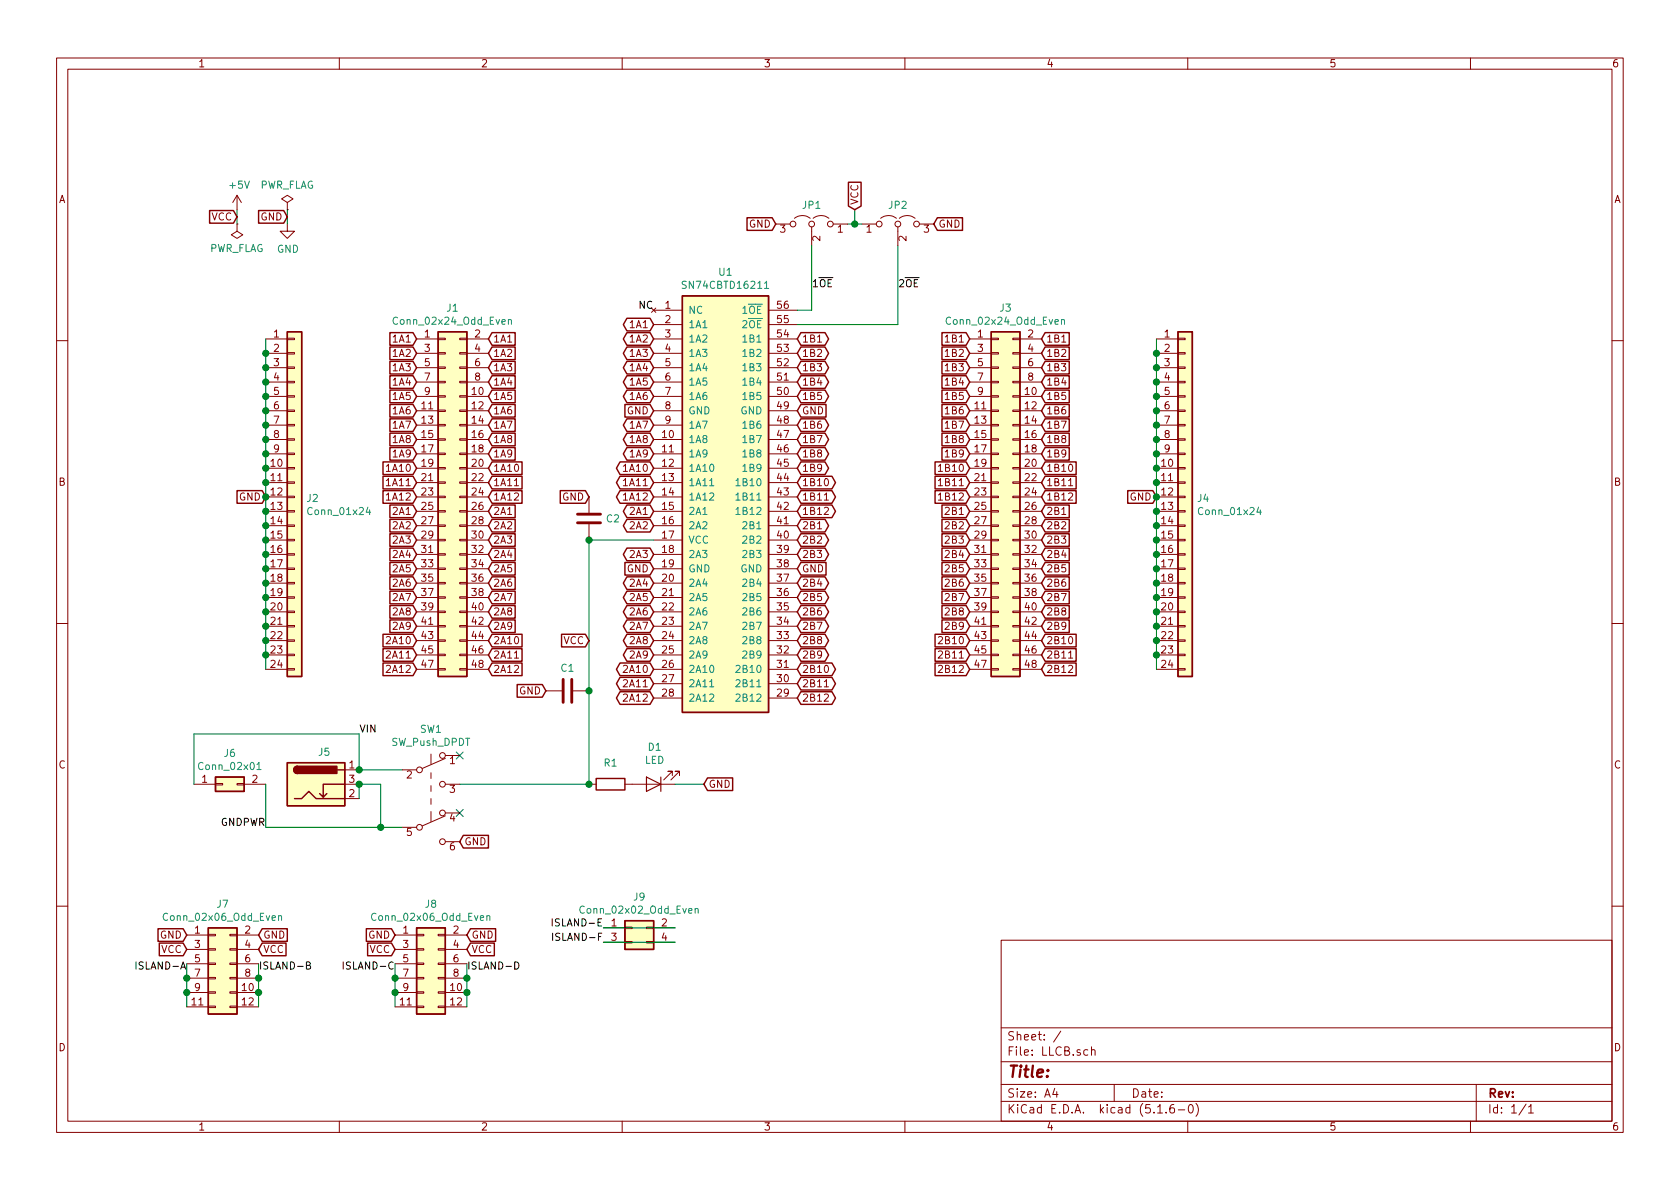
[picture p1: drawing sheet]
EESchema Schematic File Version 4
EELAYER 30 0
EELAYER END
$Descr A4 11693 8268
encoding utf-8
Sheet 1 1
Title ""
Date ""
Rev ""
Comp ""
Comment1 ""
Comment2 ""
Comment3 ""
Comment4 ""
$EndDescr
Text GLabel 4550 2250 0    50   BiDi ~ 0
1A1
Text GLabel 4550 2350 0    50   BiDi ~ 0
1A2
Text GLabel 4550 2450 0    50   BiDi ~ 0
1A3
Text GLabel 4550 2550 0    50   BiDi ~ 0
1A4
Text GLabel 4550 2650 0    50   BiDi ~ 0
1A5
Text GLabel 4550 2750 0    50   BiDi ~ 0
1A6
Text GLabel 4550 2850 0    50   Input ~ 0
GND
Text GLabel 4550 2950 0    50   BiDi ~ 0
1A7
Text GLabel 4550 3050 0    50   BiDi ~ 0
1A8
Text GLabel 4550 3150 0    50   BiDi ~ 0
1A9
Text GLabel 4550 3250 0    50   BiDi ~ 0
1A10
Text GLabel 4550 3350 0    50   BiDi ~ 0
1A11
Text GLabel 4550 3450 0    50   BiDi ~ 0
1A12
Text GLabel 4550 3550 0    50   BiDi ~ 0
2A1
Text GLabel 4550 3650 0    50   BiDi ~ 0
2A2
Text GLabel 4550 3850 0    50   BiDi ~ 0
2A3
Text GLabel 4550 4050 0    50   BiDi ~ 0
2A4
Text GLabel 4550 4150 0    50   BiDi ~ 0
2A5
Text GLabel 4550 4250 0    50   BiDi ~ 0
2A6
Text GLabel 4550 4350 0    50   BiDi ~ 0
2A7
Text GLabel 4550 4450 0    50   BiDi ~ 0
2A8
Text GLabel 4550 4550 0    50   BiDi ~ 0
2A9
Text GLabel 4550 4650 0    50   BiDi ~ 0
2A10
Text GLabel 4550 4750 0    50   BiDi ~ 0
2A11
Text GLabel 4550 4850 0    50   BiDi ~ 0
2A12
Text GLabel 4550 3950 0    50   Input ~ 0
GND
Text GLabel 5550 2450 2    50   BiDi ~ 0
1B2
Text GLabel 5550 2550 2    50   BiDi ~ 0
1B3
Text GLabel 5550 2650 2    50   BiDi ~ 0
1B4
Text GLabel 5550 2750 2    50   BiDi ~ 0
1B5
Text GLabel 5550 2850 2    50   Input ~ 0
GND
Text GLabel 5550 2950 2    50   BiDi ~ 0
1B6
Text GLabel 5550 3050 2    50   BiDi ~ 0
1B7
Text GLabel 5550 3150 2    50   BiDi ~ 0
1B8
Text GLabel 5550 3250 2    50   BiDi ~ 0
1B9
Text GLabel 5550 3350 2    50   BiDi ~ 0
1B10
Text GLabel 5550 3450 2    50   BiDi ~ 0
1B11
Text GLabel 5550 3550 2    50   BiDi ~ 0
1B12
Text GLabel 5550 3650 2    50   BiDi ~ 0
2B1
Text GLabel 5550 3750 2    50   BiDi ~ 0
2B2
Text GLabel 5550 3850 2    50   BiDi ~ 0
2B3
Text GLabel 5550 4050 2    50   BiDi ~ 0
2B4
Text GLabel 5550 4150 2    50   BiDi ~ 0
2B5
Text GLabel 5550 4250 2    50   BiDi ~ 0
2B6
Text GLabel 5550 4350 2    50   BiDi ~ 0
2B7
Text GLabel 5550 4450 2    50   BiDi ~ 0
2B8
Text GLabel 5550 4550 2    50   BiDi ~ 0
2B9
Text GLabel 5550 4650 2    50   BiDi ~ 0
2B10
Text GLabel 5550 4750 2    50   BiDi ~ 0
2B11
Text GLabel 5550 4850 2    50   BiDi ~ 0
2B12
Text GLabel 5550 3950 2    50   Input ~ 0
GND
Text GLabel 3400 2350 2    50   Input ~ 0
1A1
Text GLabel 3400 2450 2    50   Input ~ 0
1A2
Text GLabel 3400 2550 2    50   Input ~ 0
1A3
Text GLabel 3400 2650 2    50   Input ~ 0
1A4
Text GLabel 3400 2750 2    50   Input ~ 0
1A5
Text GLabel 3400 2850 2    50   Input ~ 0
1A6
Text GLabel 3400 2950 2    50   Input ~ 0
1A7
Text GLabel 3400 3050 2    50   Input ~ 0
1A8
Text GLabel 3400 3150 2    50   Input ~ 0
1A9
Text GLabel 3400 3250 2    50   Input ~ 0
1A10
Text GLabel 3400 3350 2    50   Input ~ 0
1A11
Text GLabel 3400 3450 2    50   Input ~ 0
1A12
Text GLabel 3400 3550 2    50   Input ~ 0
2A1
Text GLabel 3400 3650 2    50   Input ~ 0
2A2
Text GLabel 3400 3750 2    50   Input ~ 0
2A3
Text GLabel 3400 3850 2    50   Input ~ 0
2A4
Text GLabel 3400 3950 2    50   Input ~ 0
2A5
Text GLabel 3400 4050 2    50   Input ~ 0
2A6
Text GLabel 3400 4150 2    50   Input ~ 0
2A7
Text GLabel 3400 4250 2    50   Input ~ 0
2A8
Text GLabel 3400 4350 2    50   Input ~ 0
2A9
Text GLabel 3400 4450 2    50   Input ~ 0
2A10
Text GLabel 3400 4550 2    50   Input ~ 0
2A11
Text GLabel 3400 4650 2    50   Input ~ 0
2A12
Text GLabel 2900 2350 0    50   Input ~ 0
1A1
Text GLabel 2900 2450 0    50   Input ~ 0
1A2
Text GLabel 2900 2550 0    50   Input ~ 0
1A3
Text GLabel 2900 2650 0    50   Input ~ 0
1A4
Text GLabel 2900 2750 0    50   Input ~ 0
1A5
Text GLabel 2900 2850 0    50   Input ~ 0
1A6
Text GLabel 2900 2950 0    50   Input ~ 0
1A7
Text GLabel 2900 3050 0    50   Input ~ 0
1A8
Text GLabel 2900 3150 0    50   Input ~ 0
1A9
Text GLabel 2900 3250 0    50   Input ~ 0
1A10
Text GLabel 2900 3350 0    50   Input ~ 0
1A11
Text GLabel 2900 3450 0    50   Input ~ 0
1A12
Text GLabel 2900 3550 0    50   Input ~ 0
2A1
Text GLabel 2900 3650 0    50   Input ~ 0
2A2
Text GLabel 2900 3750 0    50   Input ~ 0
2A3
Text GLabel 2900 3850 0    50   Input ~ 0
2A4
Text GLabel 2900 3950 0    50   Input ~ 0
2A5
Text GLabel 2900 4050 0    50   Input ~ 0
2A6
Text GLabel 2900 4150 0    50   Input ~ 0
2A7
Text GLabel 2900 4250 0    50   Input ~ 0
2A8
Text GLabel 2900 4350 0    50   Input ~ 0
2A9
Text GLabel 2900 4450 0    50   Input ~ 0
2A10
Text GLabel 2900 4550 0    50   Input ~ 0
2A11
Text GLabel 2900 4650 0    50   Input ~ 0
2A12
Text GLabel 1850 3450 0    50   Input ~ 0
GND
Text GLabel 1650 1500 0    50   Input ~ 0
VCC
Text GLabel 7250 2450 2    50   Input ~ 0
1B2
Text GLabel 7250 2550 2    50   Input ~ 0
1B3
Text GLabel 7250 2650 2    50   Input ~ 0
1B4
Text GLabel 7250 2750 2    50   Input ~ 0
1B5
Text GLabel 7250 2850 2    50   Input ~ 0
1B6
Text GLabel 7250 2950 2    50   Input ~ 0
1B7
Text GLabel 7250 3050 2    50   Input ~ 0
1B8
Text GLabel 7250 3150 2    50   Input ~ 0
1B9
Text GLabel 7250 3250 2    50   Input ~ 0
1B10
Text GLabel 7250 3350 2    50   Input ~ 0
1B11
Text GLabel 7250 3450 2    50   Input ~ 0
1B12
Text GLabel 7250 3550 2    50   Input ~ 0
2B1
Text GLabel 7250 3650 2    50   Input ~ 0
2B2
Text GLabel 7250 3750 2    50   Input ~ 0
2B3
Text GLabel 7250 3850 2    50   Input ~ 0
2B4
Text GLabel 7250 3950 2    50   Input ~ 0
2B5
Text GLabel 7250 4050 2    50   Input ~ 0
2B6
Text GLabel 7250 4150 2    50   Input ~ 0
2B7
Text GLabel 7250 4250 2    50   Input ~ 0
2B8
Text GLabel 7250 4350 2    50   Input ~ 0
2B9
Text GLabel 7250 4450 2    50   Input ~ 0
2B10
Text GLabel 7250 4550 2    50   Input ~ 0
2B11
Text GLabel 7250 4650 2    50   Input ~ 0
2B12
Text GLabel 6750 2450 0    50   Input ~ 0
1B2
Text GLabel 6750 2550 0    50   Input ~ 0
1B3
Text GLabel 6750 2650 0    50   Input ~ 0
1B4
Text GLabel 6750 2750 0    50   Input ~ 0
1B5
Text GLabel 6750 2850 0    50   Input ~ 0
1B6
Text GLabel 6750 2950 0    50   Input ~ 0
1B7
Text GLabel 6750 3050 0    50   Input ~ 0
1B8
Text GLabel 6750 3150 0    50   Input ~ 0
1B9
Text GLabel 6750 3250 0    50   Input ~ 0
1B10
Text GLabel 6750 3350 0    50   Input ~ 0
1B11
Text GLabel 6750 3450 0    50   Input ~ 0
1B12
Text GLabel 6750 3550 0    50   Input ~ 0
2B1
Text GLabel 6750 3650 0    50   Input ~ 0
2B2
Text GLabel 6750 3750 0    50   Input ~ 0
2B3
Text GLabel 6750 3850 0    50   Input ~ 0
2B4
Text GLabel 6750 3950 0    50   Input ~ 0
2B5
Text GLabel 6750 4050 0    50   Input ~ 0
2B6
Text GLabel 6750 4150 0    50   Input ~ 0
2B7
Text GLabel 6750 4250 0    50   Input ~ 0
2B8
Text GLabel 6750 4350 0    50   Input ~ 0
2B9
Text GLabel 6750 4450 0    50   Input ~ 0
2B10
Text GLabel 6750 4550 0    50   Input ~ 0
2B11
Text GLabel 6750 4650 0    50   Input ~ 0
2B12
Text GLabel 4100 4450 0    50   Input ~ 0
VCC
$Comp
L power:PWR_FLAG #FLG0101
U 1 1
P 1650 1550
F 0 "#FLG0101" H 1650 1625 50  0001 C CNN
F 1 "PWR_FLAG" H 1650 1723 50  0000 C CNN
F 2 "" H 1650 1550 50  0001 C CNN
F 3 "~" H 1650 1550 50  0001 C CNN
	1    1650 1550
	-1   0    0    1   
$EndComp
$Comp
L power:+5V #PWR0101
U 1 1
P 1650 1450
F 0 "#PWR0101" H 1650 1300 50  0001 C CNN
F 1 "+5V" H 1665 1623 50  0000 C CNN
F 2 "" H 1650 1450 50  0001 C CNN
F 3 "" H 1650 1450 50  0001 C CNN
	1    1650 1450
	1    0    0    -1  
$EndComp
Wire Wire Line
	1650 1550 1650 1450
$Comp
L power:PWR_FLAG #FLG0102
U 1 1
P 2000 1450
F 0 "#FLG0102" H 2000 1525 50  0001 C CNN
F 1 "PWR_FLAG" H 2000 1623 50  0000 C CNN
F 2 "" H 2000 1450 50  0001 C CNN
F 3 "~" H 2000 1450 50  0001 C CNN
	1    2000 1450
	1    0    0    -1  
$EndComp
$Comp
L power:GND #PWR0102
U 1 1
P 2000 1550
F 0 "#PWR0102" H 2000 1300 50  0001 C CNN
F 1 "GND" H 2005 1377 50  0000 C CNN
F 2 "" H 2000 1550 50  0001 C CNN
F 3 "" H 2000 1550 50  0001 C CNN
	1    2000 1550
	1    0    0    -1  
$EndComp
Wire Wire Line
	2000 1450 2000 1550
Text GLabel 2000 1500 0    50   Input ~ 0
GND
Text GLabel 4100 3450 0    50   Input ~ 0
GND
Text GLabel 5950 1450 1    50   Input ~ 0
VCC
Text GLabel 5400 1550 0    50   Input ~ 0
GND
Text GLabel 7250 2350 2    50   Input ~ 0
1B1
Text GLabel 6750 2350 0    50   Input ~ 0
1B1
Text GLabel 5550 2350 2    50   BiDi ~ 0
1B1
Text GLabel 3200 5850 2    50   Input ~ 0
GND
$Comp
L Connector:Barrel_Jack_Switch J5
U 1 1
P 2200 5450
F 0 "J5" H 2257 5675 50  0000 C CNN
F 1 "Barrel_Jack_Switch" H 2257 5676 50  0001 C CNN
F 2 "Connector_BarrelJack:BarrelJack_Horizontal" H 2250 5410 50  0001 C CNN
F 3 "~" H 2250 5410 50  0001 C CNN
	1    2200 5450
	1    0    0    -1  
$EndComp
$Comp
L Device:C C1
U 1 1
P 3950 4800
F 0 "C1" V 3790 4800 50  0000 C CNN
F 1 "C" V 3789 4800 50  0001 C CNN
F 2 "Capacitor_SMD:C_1210_3225Metric_Pad1.42x2.65mm_HandSolder" H 3988 4650 50  0001 C CNN
F 3 "~" H 3950 4800 50  0001 C CNN
	1    3950 4800
	0    1    1    0   
$EndComp
Text GLabel 3800 4800 0    50   Input ~ 0
GND
$Comp
L Device:C C2
U 1 1
P 4100 3600
F 0 "C2" H 4215 3600 50  0000 L CNN
F 1 "C" H 4215 3555 50  0001 L CNN
F 2 "Capacitor_SMD:C_1206_3216Metric_Pad1.42x1.75mm_HandSolder" H 4138 3450 50  0001 C CNN
F 3 "~" H 4100 3600 50  0001 C CNN
	1    4100 3600
	1    0    0    -1  
$EndComp
Wire Wire Line
	4100 3750 4550 3750
Connection ~ 4100 3750
$Comp
L LLCB:SN74CBTD16211 U1
U 1 1
P 5050 3450
F 0 "U1" H 5050 5017 50  0000 C CNN
F 1 "SN74CBTD16211" H 5050 4926 50  0000 C CNN
F 2 "Package_SO:TSSOP-56_6.1x14mm_P0.5mm" H 6700 3900 50  0001 C CNN
F 3 "https://www.ti.com/lit/ds/symlink/sn74cbtd16211.pdf" H 6700 3900 50  0001 C CNN
	1    5050 3450
	1    0    0    -1  
$EndComp
$Comp
L Connector_Generic:Conn_02x01 J6
U 1 1
P 1550 5450
F 0 "J6" H 1600 5667 50  0000 C CNN
F 1 "Conn_02x01" H 1600 5576 50  0000 C CNN
F 2 "Connector_PinHeader_2.54mm:PinHeader_2x01_P2.54mm_Vertical" H 1550 5450 50  0001 C CNN
F 3 "~" H 1550 5450 50  0001 C CNN
	1    1550 5450
	1    0    0    -1  
$EndComp
$Comp
L Connector_Generic:Conn_01x24 J2
U 1 1
P 2050 3450
F 0 "J2" H 2130 3442 50  0000 L CNN
F 1 "Conn_01x24" H 2130 3351 50  0000 L CNN
F 2 "Connector_PinHeader_2.54mm:PinHeader_1x24_P2.54mm_Vertical" H 2050 3450 50  0001 C CNN
F 3 "~" H 2050 3450 50  0001 C CNN
	1    2050 3450
	1    0    0    -1  
$EndComp
Wire Wire Line
	1850 2350 1850 2450
Connection ~ 1850 2450
Wire Wire Line
	1850 2450 1850 2550
Connection ~ 1850 2550
Wire Wire Line
	1850 2550 1850 2650
Connection ~ 1850 2650
Wire Wire Line
	1850 2650 1850 2750
Connection ~ 1850 2750
Wire Wire Line
	1850 2750 1850 2850
Connection ~ 1850 2850
Wire Wire Line
	1850 2850 1850 2950
Connection ~ 1850 2950
Wire Wire Line
	1850 2950 1850 3050
Connection ~ 1850 3050
Wire Wire Line
	1850 3050 1850 3150
Connection ~ 1850 3150
Wire Wire Line
	1850 3150 1850 3250
Connection ~ 1850 3250
Wire Wire Line
	1850 3250 1850 3350
Connection ~ 1850 3350
Wire Wire Line
	1850 3350 1850 3450
Connection ~ 1850 3450
Wire Wire Line
	1850 3450 1850 3550
Connection ~ 1850 3550
Wire Wire Line
	1850 3550 1850 3650
Connection ~ 1850 3650
Wire Wire Line
	1850 3650 1850 3750
Connection ~ 1850 3750
Wire Wire Line
	1850 3750 1850 3850
Connection ~ 1850 3850
Wire Wire Line
	1850 3850 1850 3950
Connection ~ 1850 3950
Wire Wire Line
	1850 3950 1850 4050
Connection ~ 1850 4050
Wire Wire Line
	1850 4050 1850 4150
Connection ~ 1850 4150
Wire Wire Line
	1850 4150 1850 4250
Connection ~ 1850 4250
Wire Wire Line
	1850 4250 1850 4350
Connection ~ 1850 4350
Wire Wire Line
	1850 4350 1850 4450
Connection ~ 1850 4450
Wire Wire Line
	1850 4450 1850 4550
Connection ~ 1850 4550
Wire Wire Line
	1850 4550 1850 4650
$Comp
L Connector_Generic:Conn_01x24 J4
U 1 1
P 8250 3450
F 0 "J4" H 8330 3442 50  0000 L CNN
F 1 "Conn_01x24" H 8330 3351 50  0000 L CNN
F 2 "Connector_PinHeader_2.54mm:PinHeader_1x24_P2.54mm_Vertical" H 8250 3450 50  0001 C CNN
F 3 "~" H 8250 3450 50  0001 C CNN
	1    8250 3450
	1    0    0    -1  
$EndComp
Text GLabel 8050 3450 0    50   Input ~ 0
GND
Wire Wire Line
	8050 2350 8050 2450
Connection ~ 8050 2450
Wire Wire Line
	8050 2450 8050 2550
Connection ~ 8050 2550
Wire Wire Line
	8050 2550 8050 2650
Connection ~ 8050 2650
Wire Wire Line
	8050 2650 8050 2750
Connection ~ 8050 2750
Wire Wire Line
	8050 2750 8050 2850
Connection ~ 8050 2850
Wire Wire Line
	8050 2850 8050 2950
Connection ~ 8050 2950
Wire Wire Line
	8050 2950 8050 3050
Connection ~ 8050 3050
Wire Wire Line
	8050 3050 8050 3150
Connection ~ 8050 3150
Wire Wire Line
	8050 3150 8050 3250
Connection ~ 8050 3250
Wire Wire Line
	8050 3250 8050 3350
Connection ~ 8050 3350
Wire Wire Line
	8050 3350 8050 3450
Connection ~ 8050 3450
Wire Wire Line
	8050 3450 8050 3550
Connection ~ 8050 3550
Wire Wire Line
	8050 3550 8050 3650
Connection ~ 8050 3650
Wire Wire Line
	8050 3650 8050 3750
Connection ~ 8050 3750
Wire Wire Line
	8050 3750 8050 3850
Connection ~ 8050 3850
Wire Wire Line
	8050 3850 8050 3950
Connection ~ 8050 3950
Wire Wire Line
	8050 3950 8050 4050
Connection ~ 8050 4050
Wire Wire Line
	8050 4050 8050 4150
Connection ~ 8050 4150
Wire Wire Line
	8050 4150 8050 4250
Connection ~ 8050 4250
Wire Wire Line
	8050 4250 8050 4350
Connection ~ 8050 4350
Wire Wire Line
	8050 4350 8050 4450
Connection ~ 8050 4450
Wire Wire Line
	8050 4450 8050 4550
Connection ~ 8050 4550
Wire Wire Line
	8050 4550 8050 4650
Text GLabel 6500 1550 2    50   Input ~ 0
GND
Wire Wire Line
	6250 2250 6250 1700
Wire Wire Line
	5650 1700 5650 2150
Wire Wire Line
	5650 2150 5550 2150
$Comp
L Connector_Generic:Conn_02x24_Odd_Even J3
U 1 1
P 6950 3450
F 0 "J3" H 7000 4767 50  0000 C CNN
F 1 "Conn_02x24_Odd_Even" H 7000 4676 50  0000 C CNN
F 2 "Connector_PinHeader_2.54mm:PinHeader_2x24_P2.54mm_Vertical" H 6950 3450 50  0001 C CNN
F 3 "~" H 6950 3450 50  0001 C CNN
	1    6950 3450
	1    0    0    -1  
$EndComp
$Comp
L Connector_Generic:Conn_02x24_Odd_Even J1
U 1 1
P 3100 3450
F 0 "J1" H 3150 4767 50  0000 C CNN
F 1 "Conn_02x24_Odd_Even" H 3150 4676 50  0000 C CNN
F 2 "Connector_PinHeader_2.54mm:PinHeader_2x24_P2.54mm_Vertical" H 3100 3450 50  0001 C CNN
F 3 "~" H 3100 3450 50  0001 C CNN
	1    3100 3450
	1    0    0    -1  
$EndComp
Text Label 4550 2150 2    50   ~ 0
NC
Text Label 5650 2000 0    50   ~ 0
1~OE
Text Label 6250 2000 0    50   ~ 0
2~OE
Text Label 1300 6750 2    50   ~ 0
ISLAND-A
Text Label 1800 6750 0    50   ~ 0
ISLAND-B
Text Label 2750 6750 2    50   ~ 0
ISLAND-C
Text Label 3250 6750 0    50   ~ 0
ISLAND-D
Text Label 4200 6450 2    50   ~ 0
ISLAND-E
Text Label 4200 6550 2    50   ~ 0
ISLAND-F
$Comp
L Jumper:Jumper_3_Open JP1
U 1 1
P 5650 1550
F 0 "JP1" H 5650 1683 50  0000 C CNN
F 1 "Jumper_3_Open" H 5650 1683 50  0001 C CNN
F 2 "Connector_PinHeader_2.54mm:PinHeader_1x03_P2.54mm_Vertical" H 5650 1550 50  0001 C CNN
F 3 "~" H 5650 1550 50  0001 C CNN
	1    5650 1550
	-1   0    0    -1  
$EndComp
$Comp
L Jumper:Jumper_3_Open JP2
U 1 1
P 6250 1550
F 0 "JP2" H 6250 1683 50  0000 C CNN
F 1 "Jumper_3_Open" H 6250 1683 50  0001 C CNN
F 2 "Connector_PinHeader_2.54mm:PinHeader_1x03_P2.54mm_Vertical" H 6250 1550 50  0001 C CNN
F 3 "~" H 6250 1550 50  0001 C CNN
	1    6250 1550
	1    0    0    -1  
$EndComp
Wire Wire Line
	5550 2250 6250 2250
Wire Wire Line
	5900 1550 5950 1550
Wire Wire Line
	5950 1450 5950 1550
Connection ~ 5950 1550
Wire Wire Line
	5950 1550 6000 1550
Wire Wire Line
	1300 6700 1300 6800
Wire Wire Line
	1800 6700 1800 6800
$Comp
L Connector_Generic:Conn_02x06_Odd_Even J7
U 1 1
P 1500 6700
F 0 "J7" H 1550 7117 50  0000 C CNN
F 1 "Conn_02x06_Odd_Even" H 1550 7026 50  0000 C CNN
F 2 "Connector_PinHeader_2.54mm:PinHeader_2x06_P2.54mm_Vertical" H 1500 6700 50  0001 C CNN
F 3 "~" H 1500 6700 50  0001 C CNN
	1    1500 6700
	1    0    0    -1  
$EndComp
Wire Wire Line
	1800 7000 1800 6900
Connection ~ 1800 6800
Connection ~ 1800 6900
Wire Wire Line
	1800 6900 1800 6800
Wire Wire Line
	1300 7000 1300 6900
Connection ~ 1300 6800
Connection ~ 1300 6900
Wire Wire Line
	1300 6900 1300 6800
Text GLabel 1300 6500 0    50   Input ~ 0
GND
Text GLabel 1800 6500 2    50   Input ~ 0
GND
Text GLabel 1800 6600 2    50   Input ~ 0
VCC
Text GLabel 1300 6600 0    50   Input ~ 0
VCC
$Comp
L Connector_Generic:Conn_02x06_Odd_Even J8
U 1 1
P 2950 6700
F 0 "J8" H 3000 7117 50  0000 C CNN
F 1 "Conn_02x06_Odd_Even" H 3000 7026 50  0000 C CNN
F 2 "Connector_PinHeader_2.54mm:PinHeader_2x06_P2.54mm_Vertical" H 2950 6700 50  0001 C CNN
F 3 "~" H 2950 6700 50  0001 C CNN
	1    2950 6700
	1    0    0    -1  
$EndComp
Wire Wire Line
	3250 6700 3250 6800
Wire Wire Line
	2750 6700 2750 6800
Wire Wire Line
	2750 6800 2750 6900
Connection ~ 2750 6800
Connection ~ 2750 6900
Wire Wire Line
	2750 6900 2750 7000
Wire Wire Line
	3250 6800 3250 6900
Connection ~ 3250 6800
Connection ~ 3250 6900
Wire Wire Line
	3250 6900 3250 7000
Text GLabel 2750 6500 0    50   Input ~ 0
GND
Text GLabel 2750 6600 0    50   Input ~ 0
VCC
Text GLabel 3250 6500 2    50   Input ~ 0
GND
Text GLabel 3250 6600 2    50   Input ~ 0
VCC
$Comp
L Switch:SW_Push_DPDT SW1
U 1 1
P 3000 5550
F 0 "SW1" H 3000 6035 50  0000 C CNN
F 1 "SW_Push_DPDT" H 3000 5944 50  0000 C CNN
F 2 "Button_Switch_THT:SW_Push_THT_7x7x12mm_DPDT" H 3000 5750 50  0001 C CNN
F 3 "~" H 3000 5750 50  0001 C CNN
	1    3000 5550
	1    0    0    -1  
$EndComp
Wire Wire Line
	2500 5350 2800 5350
Wire Wire Line
	4100 5450 3200 5450
Connection ~ 4100 4800
Wire Wire Line
	4100 4800 4100 3750
Wire Wire Line
	1850 5450 1850 5750
Wire Wire Line
	1350 5450 1350 5100
Wire Wire Line
	1350 5100 2500 5100
Wire Wire Line
	2500 5100 2500 5350
Connection ~ 2500 5350
Wire Wire Line
	4100 4800 4100 5450
NoConn ~ 3200 5250
NoConn ~ 3200 5650
Wire Wire Line
	1850 5750 2650 5750
Wire Wire Line
	2500 5450 2650 5450
Wire Wire Line
	2650 5450 2650 5750
Connection ~ 2650 5750
Wire Wire Line
	2650 5750 2800 5750
$Comp
L Connector_Generic:Conn_02x02_Odd_Even J9
U 1 1
P 4400 6450
F 0 "J9" H 4450 6667 50  0000 C CNN
F 1 "Conn_02x02_Odd_Even" H 4450 6576 50  0000 C CNN
F 2 "Connector_PinHeader_2.54mm:PinHeader_2x02_P2.54mm_Vertical" H 4400 6450 50  0001 C CNN
F 3 "~" H 4400 6450 50  0001 C CNN
	1    4400 6450
	1    0    0    -1  
$EndComp
Wire Wire Line
	4200 6450 4700 6450
Wire Wire Line
	4200 6550 4700 6550
$Comp
L Device:LED D1
U 1 1
P 4550 5450
F 0 "D1" H 4543 5195 50  0000 C CNN
F 1 "LED" H 4543 5286 50  0000 C CNN
F 2 "LED_THT:LED_D3.0mm" H 4550 5450 50  0001 C CNN
F 3 "~" H 4550 5450 50  0001 C CNN
	1    4550 5450
	-1   0    0    1   
$EndComp
$Comp
L Device:R R1
U 1 1
P 4250 5450
F 0 "R1" V 4100 5450 50  0000 C CNN
F 1 "R" V 4134 5450 50  0001 C CNN
F 2 "Resistor_SMD:R_1206_3216Metric_Pad1.42x1.75mm_HandSolder" V 4180 5450 50  0001 C CNN
F 3 "~" H 4250 5450 50  0001 C CNN
	1    4250 5450
	0    1    1    0   
$EndComp
Connection ~ 4100 5450
Text GLabel 4900 5450 2    50   Input ~ 0
GND
Wire Wire Line
	4700 5450 4900 5450
Wire Wire Line
	2500 5450 2500 5550
Connection ~ 2500 5450
Text Label 1850 5750 2    50   ~ 0
GNDPWR
Text Label 2500 5100 0    50   ~ 0
VIN
$EndSCHEMATC
